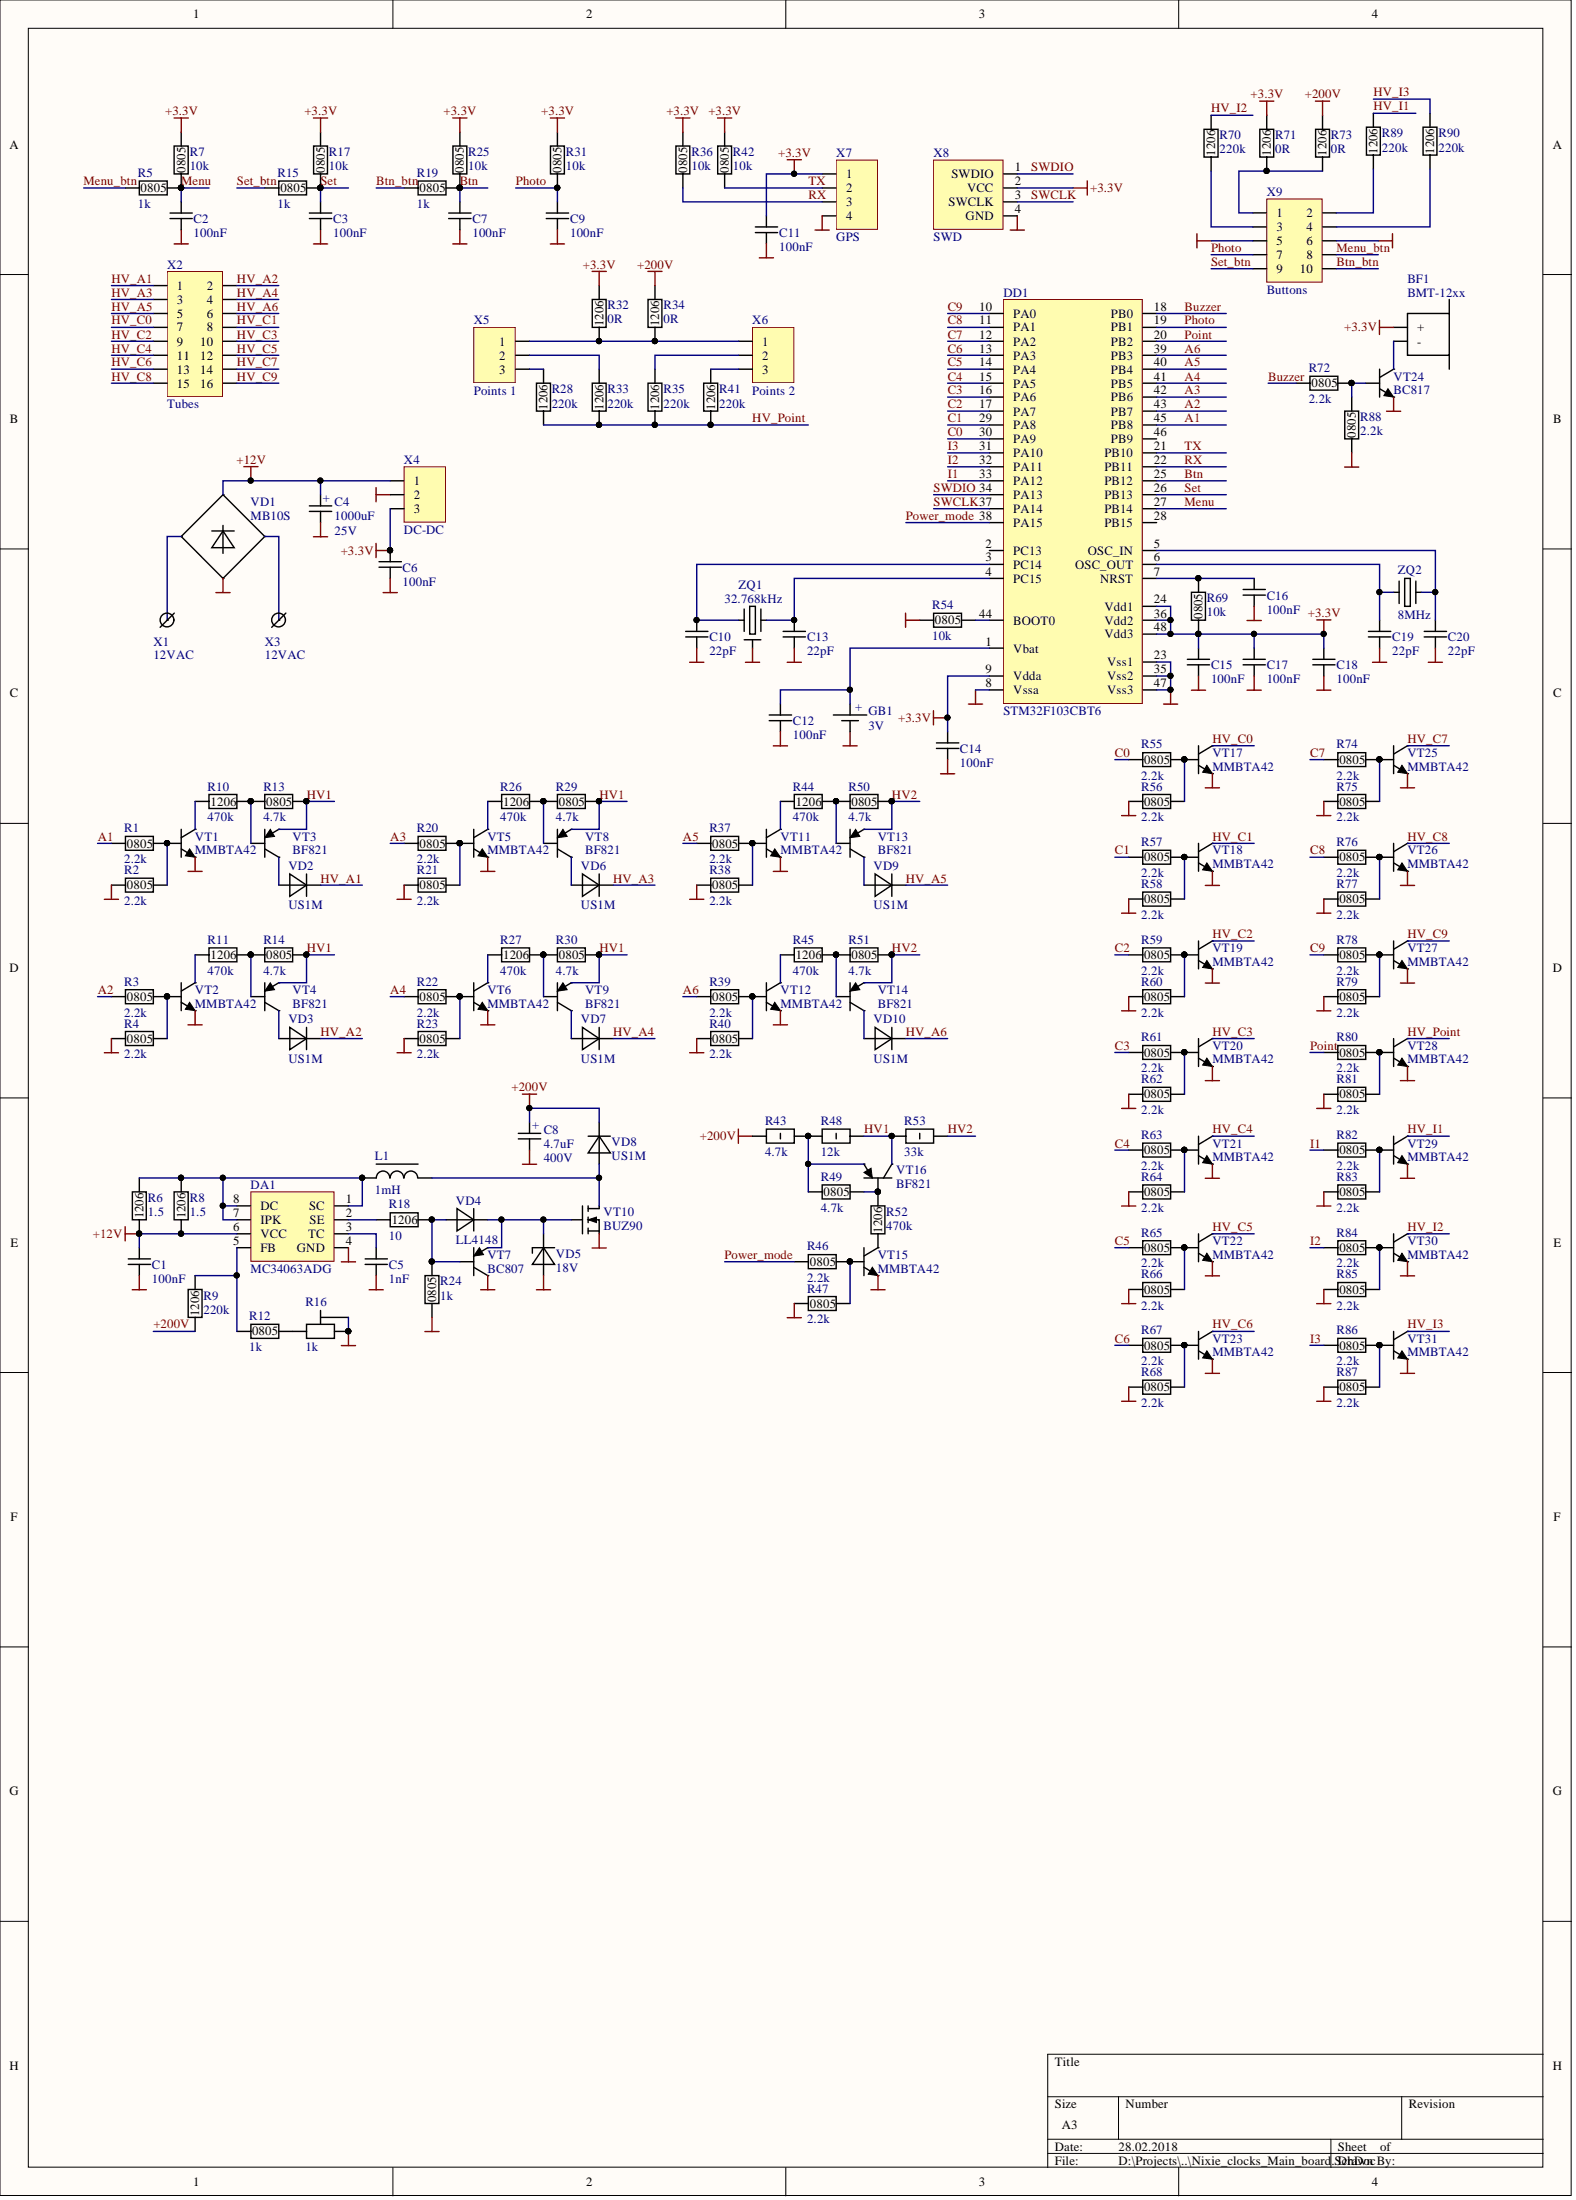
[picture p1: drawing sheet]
# Altium project Nixie_clocks_Main_board.PrjPcb
1 sheet, 167 parts. Net scope: global (net labels, ports and power ports of the same name join across sheets).
Board file: Nixie_clocks_Main_board.PcbDoc

## Sheet Nixie_clocks_Main_board.SchDoc
size A3 portrait

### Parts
BF1  BMT-12xx  [BMT-12xx]
C1  100nF  [C0805]
C2  100nF  [C0805]
C3  100nF  [C0805]
C4  1000uF  Voltage: 25V  [CapEl 10x20x5]
C5  1nF  [C0805]
C6  100nF  [C0805]
C7  100nF  [C0805]
C8  4.7uF  Voltage: 400V  [CapEl 10x20x5]
C9  100nF  [C0805]
C10  22pF  [C0805]
C11  100nF  [C0805]
C12  100nF  [C0805]
C13  22pF  [C0805]
C14  100nF  [C0805]
C15  100nF  [C0805]
C16  100nF  [C0805]
C17  100nF  [C0805]
C18  100nF  [C0805]
C19  22pF  [C0805]
C20  22pF  [C0805]
DA1  MC34063ADG  [SO8]
DD1  STM32F103CBT6  [LQFP48]
GB1  3V  [CH74-2032]
L1  1mH  [CESL inductor]
R1  2.2k  [R0805]
R2  2.2k  [R0805]
R3  2.2k  [R0805]
R4  2.2k  [R0805]
R5  1k  [R0805]
R6  1.5  [R1206]
R7  10k  [R0805]
R8  1.5  [R1206]
R9  220k  [R1206]
R10  470k  [R1206]
R11  470k  [R1206]
R12  1k  [R0805]
R13  4.7k  [R0805]
R14  4.7k  [R0805]
R15  1k  [R0805]
R16  1k  [3296W]
R17  10k  [R0805]
R18  10  [R1206]
R19  1k  [R0805]
R20  2.2k  [R0805]
R21  2.2k  [R0805]
R22  2.2k  [R0805]
R23  2.2k  [R0805]
R24  1k  [R0805]
R25  10k  [R0805]
R26  470k  [R1206]
R27  470k  [R1206]
R28  220k  [R1206]
R29  4.7k  [R0805]
R30  4.7k  [R0805]
R31  10k  [R0805]
R32  0R  [R1206]
R33  220k  [R1206]
R34  0R  [R1206]
R35  220k  [R1206]
R36  10k  [R0805]
R37  2.2k  [R0805]
R38  2.2k  [R0805]
R39  2.2k  [R0805]
R40  2.2k  [R0805]
R41  220k  [R1206]
R42  10k  [R0805]
R43  4.7k  [MF-1W Vertical]
R44  470k  [R1206]
R45  470k  [R1206]
R46  2.2k  [R0805]
R47  2.2k  [R0805]
R48  12k  [MF-1W Vertical]
R49  4.7k  [R0805]
R50  4.7k  [R0805]
R51  4.7k  [R0805]
R52  470k  [R1206]
R53  33k  [MF-1W Vertical]
R54  10k  [R0805]
R55  2.2k  [R0805]
R56  2.2k  [R0805]
R57  2.2k  [R0805]
R58  2.2k  [R0805]
R59  2.2k  [R0805]
R60  2.2k  [R0805]
R61  2.2k  [R0805]
R62  2.2k  [R0805]
R63  2.2k  [R0805]
R64  2.2k  [R0805]
R65  2.2k  [R0805]
R66  2.2k  [R0805]
R67  2.2k  [R0805]
R68  2.2k  [R0805]
R69  10k  [R0805]
R70  220k  [R1206]
R71  0R  [R1206]
R72  2.2k  [R0805]
R73  0R  [R1206]
R74  2.2k  [R0805]
R75  2.2k  [R0805]
R76  2.2k  [R0805]
R77  2.2k  [R0805]
R78  2.2k  [R0805]
R79  2.2k  [R0805]
R80  2.2k  [R0805]
R81  2.2k  [R0805]
R82  2.2k  [R0805]
R83  2.2k  [R0805]
R84  2.2k  [R0805]
R85  2.2k  [R0805]
R86  2.2k  [R0805]
R87  2.2k  [R0805]
R88  2.2k  [R0805]
R89  220k  [R1206]
R90  220k  [R1206]
VD1  MB10S  [MBS]
VD2  US1M  [SMA]
VD3  US1M  [SMA]
VD4  LL4148  [SOD80]
VD5  18V  [SOD80]
VD6  US1M  [SMA]
VD7  US1M  [SMA]
VD8  US1M  [SMA]
VD9  US1M  [SMA]
VD10  US1M  [SMA]
VT1  MMBTA42  [SOT23-3]
VT2  MMBTA42  [SOT23-3]
VT3  BF821  [SOT23-3]
VT4  BF821  [SOT23-3]
VT5  MMBTA42  [SOT23-3]
VT6  MMBTA42  [SOT23-3]
VT7  BC807  [SOT23-3]
VT8  BF821  [SOT23-3]
VT9  BF821  [SOT23-3]
VT10  BUZ90  [TO220-3]
VT11  MMBTA42  [SOT23-3]
VT12  MMBTA42  [SOT23-3]
VT13  BF821  [SOT23-3]
VT14  BF821  [SOT23-3]
VT15  MMBTA42  [SOT23-3]
VT16  BF821  [SOT23-3]
VT17  MMBTA42  [SOT23-3]
VT18  MMBTA42  [SOT23-3]
VT19  MMBTA42  [SOT23-3]
VT20  MMBTA42  [SOT23-3]
VT21  MMBTA42  [SOT23-3]
VT22  MMBTA42  [SOT23-3]
VT23  MMBTA42  [SOT23-3]
VT24  BC817  [SOT23-3]
VT25  MMBTA42  [SOT23-3]
VT26  MMBTA42  [SOT23-3]
VT27  MMBTA42  [SOT23-3]
VT28  MMBTA42  [SOT23-3]
VT29  MMBTA42  [SOT23-3]
VT30  MMBTA42  [SOT23-3]
VT31  MMBTA42  [SOT23-3]
X1  12VAC  [Terminal_2,8]
X2  Tubes  [IDC16]
X3  12VAC  [Terminal_2,8]
X4  DC-DC  [PBS3]
X5  Points 1  [WF-3]
X6  Points 2  [WF-3]
X7  GPS  [WF-4]
X8  SWD  [PLS4]
X9  Buttons  [IDC10]
ZQ1  32.768kHz  [DT-38]
ZQ2  8MHz  [HC49SM]

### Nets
+3.3V: BF1.1(+) C6.2 C11.2 C14.2 C15.2 C17.2 C18.2 DD1.9(Vdda) DD1.24(Vdd1) DD1.36(Vdd2) DD1.48(Vdd3) R7.2 R17.2 R25.2 R31.2 R32.2 R36.2 R42.2 R69.1 R71.2 X4.3 X7.1 X8.2(VCC)
+12V: C1.2 C4.1 DA1.6(VCC) R6.1 R8.1 VD1.1(+U) X4.1
+200V: C8.1 R9.1 R34.2 R43.1 R73.2 VD8.2(K)
GND: C1.1 C2.1 C3.1 C4.2 C5.1 C6.1 C7.1 C8.2 C9.1 C10.1 C11.1 C12.1 C13.1 C14.1 C15.1 C16.1 C17.1 C18.1 C19.1 C20.1 DA1.4(GND) DD1.8(Vssa) DD1.23(Vss1) DD1.35(Vss2) DD1.47(Vss3) GB1.2 R2.1 R4.1 R16.2 R16.3 R21.1 R23.1 R24.1 R38.1 R40.1 R47.1 R54.1 R56.1 R58.1 R60.1 R62.1 R64.1 R66.1 R68.1 R75.1 R77.1 R79.1 R81.1 R83.1 R85.1 R87.1 R88.1 VD1.4(-U) VD5.1(A) VT1.2(E) VT2.2(E) VT5.2(E) VT6.2(E) VT7.3(C) VT10.3(S) VT11.2(E) VT12.2(E) VT15.2(E) VT17.2(E) VT18.2(E) VT19.2(E) VT20.2(E) VT21.2(E) VT22.2(E) VT23.2(E) VT24.2(E) VT25.2(E) VT26.2(E) VT27.2(E) VT28.2(E) VT29.2(E) VT30.2(E) VT31.2(E) X4.2 X7.4 X8.4(GND) X9.5 X9.6 ZQ1.3
A1: DD1.45(PB8) R1.1
A2: DD1.43(PB7) R3.1
A3: DD1.42(PB6) R20.1
A4: DD1.41(PB5) R22.1
A5: DD1.40(PB4) R37.1
A6: DD1.39(PB3) R39.1
Btn: C7.2 DD1.25(PB12) R19.2 R25.1
Btn_btn: R19.1 X9.10
Buzzer: DD1.18(PB0) R72.1
C0: DD1.30(PA9) R55.1
C1: DD1.29(PA8) R57.1
C2: DD1.17(PA7) R59.1
C3: DD1.16(PA6) R61.1
C4: DD1.15(PA5) R63.1
C5: DD1.14(PA4) R65.1
C6: DD1.13(PA3) R67.1
C7: DD1.12(PA2) R74.1
C8: DD1.11(PA1) R76.1
C9: DD1.10(PA0) R78.1
HV1: R13.2 R14.2 R29.2 R30.2 R48.1 R53.1 VT3.2(E) VT4.2(E) VT8.2(E) VT9.2(E) VT16.3(C)
HV2: R50.2 R51.2 R53.2 VT13.2(E) VT14.2(E)
HV_A1: VD2.2(K) X2.1
HV_A2: VD3.2(K) X2.2
HV_A3: VD6.2(K) X2.3
HV_A4: VD7.2(K) X2.4
HV_A5: VD9.2(K) X2.5
HV_A6: VD10.2(K) X2.6
HV_C0: VT17.3(C) X2.7
HV_C1: VT18.3(C) X2.8
HV_C2: VT19.3(C) X2.9
HV_C3: VT20.3(C) X2.10
HV_C4: VT21.3(C) X2.11
HV_C5: VT22.3(C) X2.12
HV_C6: VT23.3(C) X2.13
HV_C7: VT25.3(C) X2.14
HV_C8: VT26.3(C) X2.15
HV_C9: VT27.3(C) X2.16
HV_I1: R89.2 VT29.3(C)
HV_I2: R70.2 VT30.3(C)
HV_I3: R90.2 VT31.3(C)
HV_Point: R28.1 R33.1 R35.1 R41.1 VT28.3(C)
I1: DD1.33(PA12) R82.1
I2: DD1.32(PA11) R84.1
I3: DD1.31(PA10) R86.1
Menu: C2.2 DD1.27(PB14) R5.2 R7.1
Menu_btn: R5.1 X9.8
Photo: C9.2 DD1.19(PB1) R31.1 X9.7
Point: DD1.20(PB2) R80.1
Power_mode: DD1.38(PA15) R46.1
RX: DD1.22(PB11) R36.1 X7.3
Set: C3.2 DD1.26(PB13) R15.2 R17.1
Set_btn: R15.1 X9.9
SWCLK: DD1.37(PA14) X8.3(SWCLK)
SWDIO: DD1.34(PA13) X8.1(SWDIO)
TX: DD1.21(PB10) R42.1 X7.2
NetBF1_2: BF1.2(-) VT24.3(C)
NetC5_2: C5.2 DA1.3(TC)
NetC10_2: C10.2 DD1.3(PC14) ZQ1.1
NetC12_2: C12.2 DD1.1(Vbat) GB1.1
NetC13_2: C13.2 DD1.4(PC15) ZQ1.2
NetC16_2: C16.2 DD1.7(NRST) R69.2
NetC19_2: C19.2 DD1.6(OSC_OUT) ZQ2.1
NetC20_2: C20.2 DD1.5(OSC_IN) ZQ2.2
NetDA1_1: DA1.1(SC) DA1.7(IPK) DA1.8(DC) L1.4 R6.2 R8.2
NetDA1_2: DA1.2(SE) R18.1
NetDA1_5: DA1.5(FB) R9.2 R12.1
NetDD1_44: DD1.44(BOOT0) R54.2
NetL1_1: L1.1 VD8.1(A) VT10.2(D)
NetR1_2: R1.2 R2.2 VT1.1(B)
NetR3_2: R3.2 R4.2 VT2.1(B)
NetR10_1: R10.1 VT1.3(C)
NetR10_2: R10.2 R13.1 VT3.1(B)
NetR11_1: R11.1 VT2.3(C)
NetR11_2: R11.2 R14.1 VT4.1(B)
NetR12_2: R12.2 R16.1
NetR18_2: R18.2 R24.2 VD4.1(A) VT7.1(B)
NetR20_2: R20.2 R21.2 VT5.1(B)
NetR22_2: R22.2 R23.2 VT6.1(B)
NetR26_1: R26.1 VT5.3(C)
NetR26_2: R26.2 R29.1 VT8.1(B)
NetR27_1: R27.1 VT6.3(C)
NetR27_2: R27.2 R30.1 VT9.1(B)
NetR28_2: R28.2 X5.3
NetR32_1: R32.1 R34.1 X5.1 X6.1
NetR33_2: R33.2 X5.2
NetR35_2: R35.2 X6.2
NetR37_2: R37.2 R38.2 VT11.1(B)
NetR39_2: R39.2 R40.2 VT12.1(B)
NetR41_2: R41.2 X6.3
NetR43_2: R43.2 R48.2 R49.1 VT16.2(E)
NetR44_1: R44.1 VT11.3(C)
NetR44_2: R44.2 R50.1 VT13.1(B)
NetR45_1: R45.1 VT12.3(C)
NetR45_2: R45.2 R51.1 VT14.1(B)
NetR46_2: R46.2 R47.2 VT15.1(B)
NetR49_2: R49.2 R52.2 VT16.1(B)
NetR52_1: R52.1 VT15.3(C)
NetR55_2: R55.2 R56.2 VT17.1(B)
NetR57_2: R57.2 R58.2 VT18.1(B)
NetR59_2: R59.2 R60.2 VT19.1(B)
NetR61_2: R61.2 R62.2 VT20.1(B)
NetR63_2: R63.2 R64.2 VT21.1(B)
NetR65_2: R65.2 R66.2 VT22.1(B)
NetR67_2: R67.2 R68.2 VT23.1(B)
NetR70_1: R70.1 X9.3
NetR71_1: R71.1 R73.1 X9.1
NetR72_2: R72.2 R88.2 VT24.1(B)
NetR74_2: R74.2 R75.2 VT25.1(B)
NetR76_2: R76.2 R77.2 VT26.1(B)
NetR78_2: R78.2 R79.2 VT27.1(B)
NetR80_2: R80.2 R81.2 VT28.1(B)
NetR82_2: R82.2 R83.2 VT29.1(B)
NetR84_2: R84.2 R85.2 VT30.1(B)
NetR86_2: R86.2 R87.2 VT31.1(B)
NetR89_1: R89.1 X9.2
NetR90_1: R90.1 X9.4
NetVD1_2: VD1.2(AC1) X1.1
NetVD1_3: VD1.3(AC2) X3.1
NetVD2_1: VD2.1(A) VT3.3(C)
NetVD3_1: VD3.1(A) VT4.3(C)
NetVD4_2: VD4.2(K) VD5.2(K) VT7.2(E) VT10.1(G)
NetVD6_1: VD6.1(A) VT8.3(C)
NetVD7_1: VD7.1(A) VT9.3(C)
NetVD9_1: VD9.1(A) VT13.3(C)
NetVD10_1: VD10.1(A) VT14.3(C)

Not connected (* = marked no-connect by the designer): DD1 2(PC13) 28(PB15) 46(PB9)
